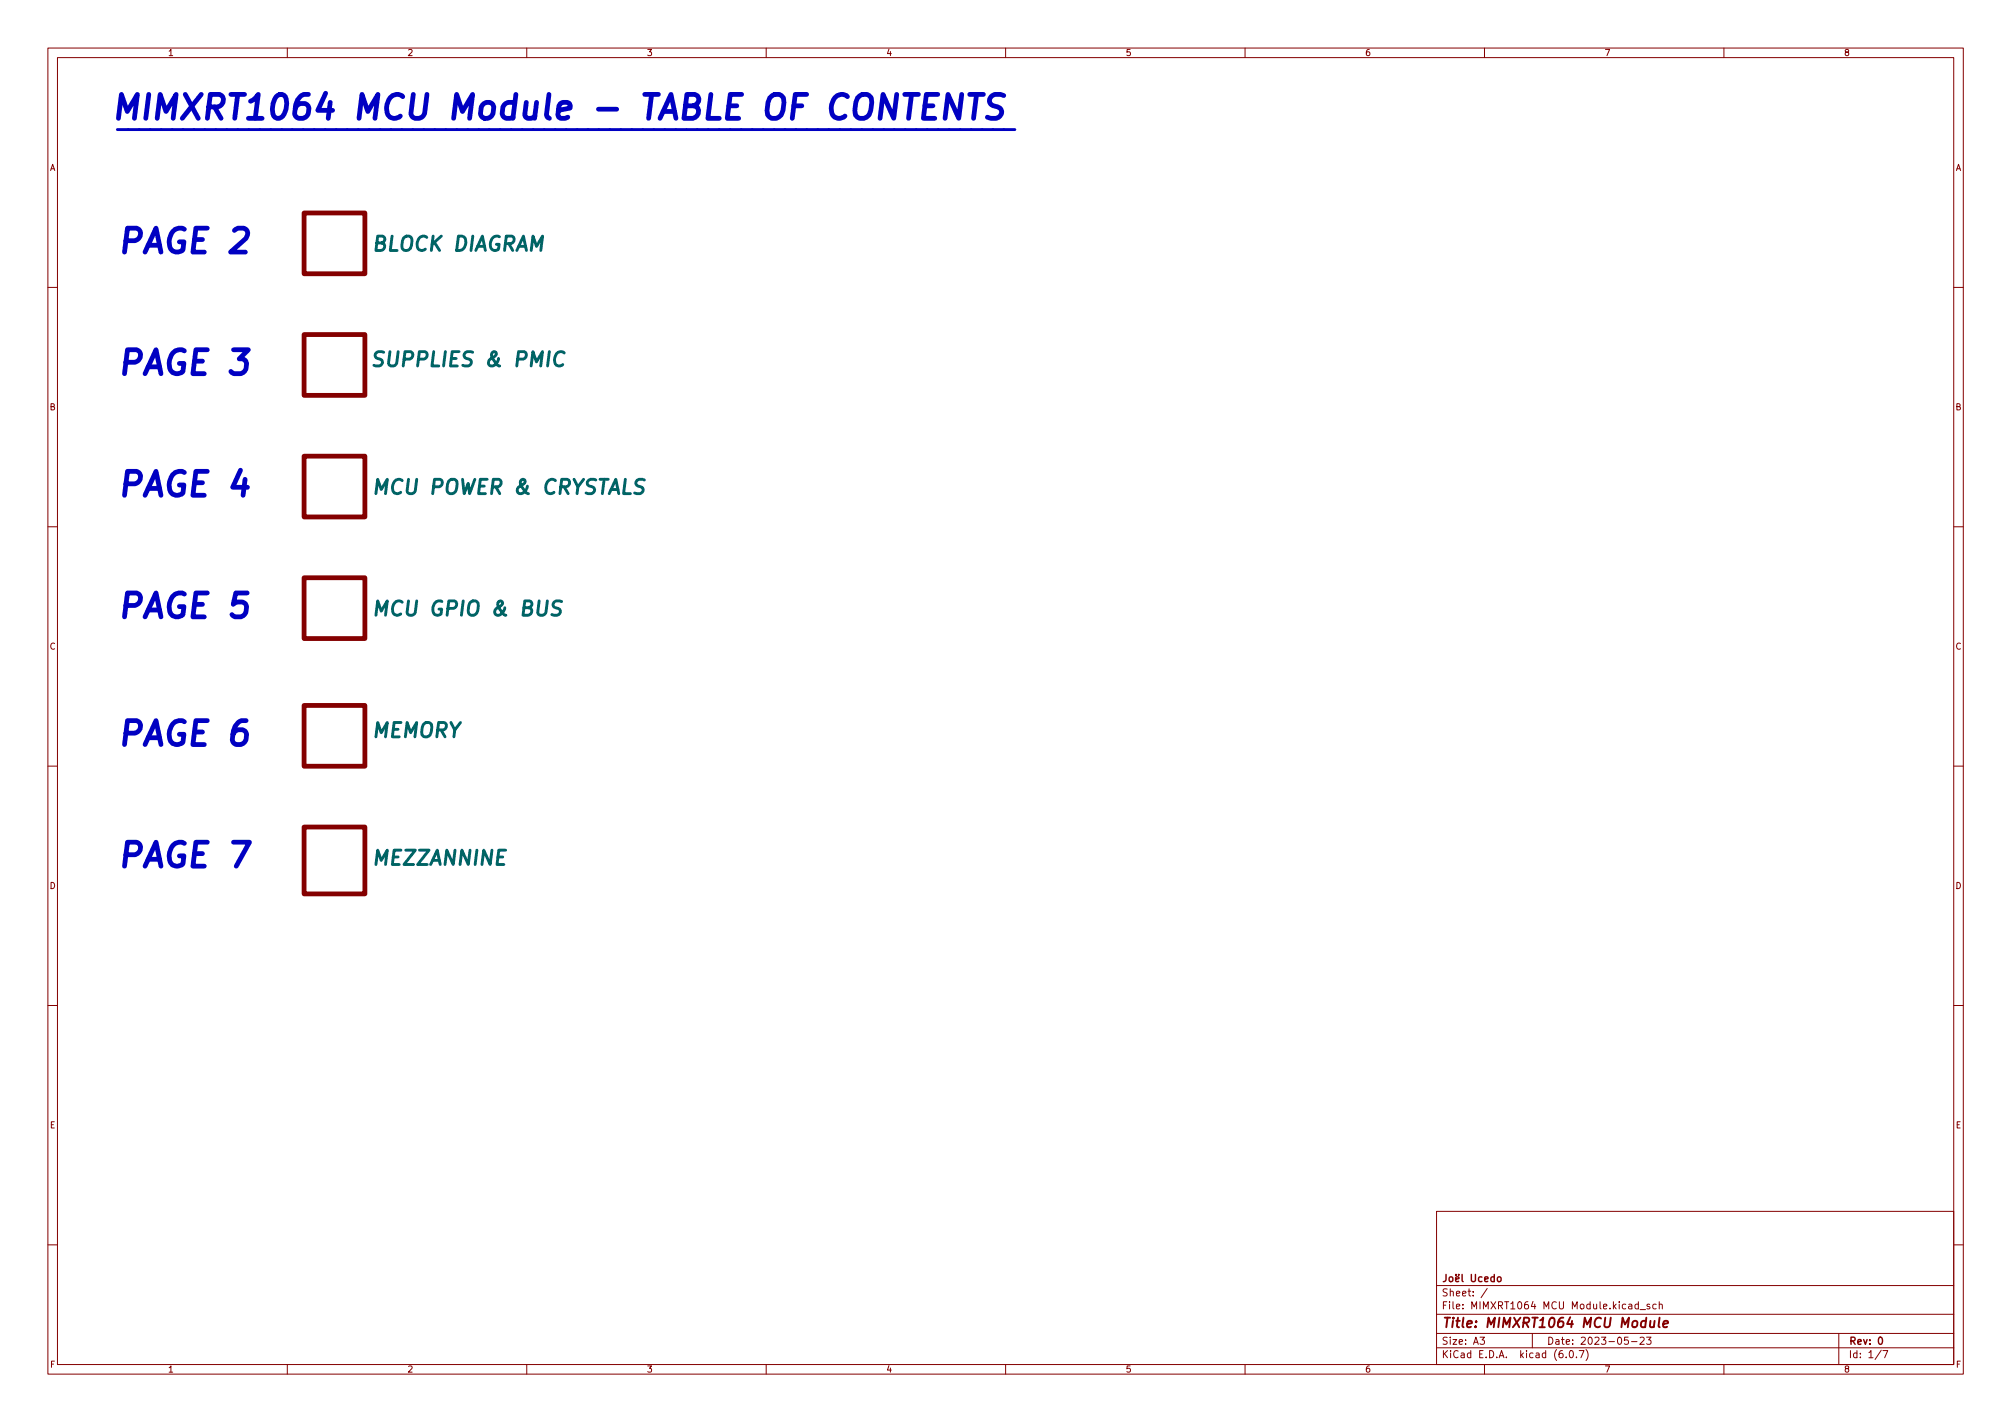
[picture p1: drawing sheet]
<svg xmlns="http://www.w3.org/2000/svg" width="420mm" height="297mm" viewBox="0 0 420 297" stroke-linecap="round" stroke-linejoin="round" font-family="sans-serif">
<g fill="none" stroke="#840000" stroke-width=".21">
<path d="M10 10h400v277h-400zM12 12h396v273h-396zM60 10v2M110 10v2M160 10v2M210 10v2M260 10v2M310 10v2M360 10v2M10 60h2M408 60h2M10 110h2"/>
<path d="M408 110h2M10 160h2M408 160h2M10 210h2M408 210h2M300 253h108v32h-108zM10 260h2M300 278.5h108M300 274.5h108M300 268.5h108M309.1 279.3h.9l-.5 .6 .4 .1v.7l-.2 .1-.6-.1M310.6 269.1l-1.3 2"/>
<path d="M320 278.5v3M340 279.3h-.7l-.1 .7 .2-.1 .5 .1 .2 .2-.1 .5-.2 .1-.6-.1M342.1 272.5l-.4-.1-.3 .3 .2 .6h.5M342.1 271.9v1.5M342.5 279.5l.6-.2 .3 .4-1 1.1h1M342.5 273.6h1.1M343.8 279.3h1l-.5 .6 .4 .1v.7l-.2 .1-.7-.1M344.5 272.5l-.4-.1-.2 .2 .1 .2 .5 .2v.3h-.6M345.9 272.5l-.5-.1-.3 .3 .2 .6h.6M346.5 272.6l.2-.2 .4 .1v.9M346.5 271.9v1.5M384 278.5v6.5"/>
<path d="M408 260h2M60 285v2M110 285v2M160 285v2M210 285v2M260 285v2M300 281.5h108M310 285v2M327.1 283.5v.1M327.9 282.2l.2-.1a.8 .8 0 0 1 .5 .8 .8 .8 0 0 1-.5 .7 1 1 0 0 1-.2-1.4zM329.2 283.5v.1M329.8 282.1h1l-.7 1.5"/>
<path d="M331.2 281.9a1.72 1.72 0 0 1 0 2.3M340.7 280.2h1.2M360 285v2M392.9 282l-1.3 2M393.2 282.1h1l-.6 1.5"/>
</g>
<g fill="none" stroke="#840000" stroke-width=".3">
<path d="M302 266.2v1.1a.48 .48 0 0 1-.6 .4M302.8 266.8l.3-.1 .3 .3v.4l-.3 .3-.3-.1-.2-.2zM304 267.2l.7-.1-.1-.3-.4-.1-.2 .2v.7h.6M304 266.2v.2M304.6 266.2v.2M305.3 266.2v1.3l.2 .2M307.3 266.2v1.2l.2 .3h.3l.3-.3v-1.2M309.5 266.8l-.5-.1-.2 .3 .1 .6h.6M310 267.2l.8-.1-.1-.3-.4-.1-.3 .2 .1 .7h.6M312 266.8l-.4-.1-.3 .3 .2 .6h.5M312 266.2v1.5M312.8 266.8l.4-.1 .3 .3v.4l-.3 .3-.4-.1-.1-.2z"/>
<path d="M392.4 279.5l.2-.2a.8 .8 0 0 1 .5 .8 .8 .8 0 0 1-.5 .7l-.2-.1-.1-.5z"/>
</g>
<path d="M344.7 275.9l-.1 1.2 .5 .1 .3-.1M345.5 275.9l-.1 1.3M346.6 275.2l-.3 1.8 .3 .2M347.3 276.6l1-.2v-.4l-.6-.1-.3 .3v.9h.7" fill="none" stroke="#840000" stroke-width=".4"/>
<g fill="#fff" stroke="#fff" stroke-width=".21">
<path d="M63.5 69.9h12.7v12.7h-12.7z"/>
<path d="M63.5 44.5h12.7v12.7h-12.7z"/>
<path d="M63.5 120.7h12.7v12.7h-12.7z"/>
<path d="M63.5 95.3h12.7v12.7h-12.7z"/>
<path d="M63.5 147.4h12.7v12.7h-12.7z"/>
<path d="M63.5 172.8h12.7v13.9h-12.7z"/>
</g>
<path d="M63.5 44.5h12.7v12.7h-12.7zM63.5 69.9h12.7v12.7h-12.7zM63.5 95.3h12.7v12.7h-12.7zM63.5 120.7h12.7v12.7h-12.7zM63.5 147.4h12.7v12.7h-12.7zM63.5 172.8h12.7v13.9h-12.7z" fill="none" stroke="#840000" stroke-width="1"/>
<path d="M80.1 73.6a1.27 1.27 0 0 0-1.6 .1 .67 .67 0 0 0 .3 1.2l.6 .1a.73 .73 0 0 1 .5 .8 .73 .73 0 0 1-.7 .6l-1.1-.1M78.5 128.5l.4-3 .7 2.2 1.3-2.2-.4 3M117.3 125.7a1.27 1.27 0 0 0-1.6 .1 .67 .67 0 0 0 .3 1.1l.5 .2a.73 .73 0 0 1 .5 .8 .73 .73 0 0 1-.6 .6l-1.2-.1" fill="none" stroke="#006464" stroke-width=".6"/>
<path d="M195.8 19.7h-2.3l-.7 5h2.4M200.8 19.7l-.6 5-2.2-5-.7 5M202.5 19.7h2.9M203.9 19.7l-.6 5M209.6 20a2.12 2.12 0 0 0-2.6 .2 1.11 1.11 0 0 0 .4 1.9l1 .2a1.22 1.22 0 0 1 .8 1.4 1.22 1.22 0 0 1-1.1 1h-1.2l-.7-.2M193.2 22.1h1.6" fill="none" stroke="#0000c2" stroke-width="1"/>
<g font-size="7" fill="#0000c2">
<text x="22.9" y="25">MIMXRT1064 MCU Module - TABLE OF CONTENTS</text>
<text x="24.1" y="52.9">PAGE 2</text>
<text x="24.1" y="78.3">PAGE 3</text>
<text x="24.1" y="103.7">PAGE 4</text>
<text x="24.1" y="129.1">PAGE 5</text>
<text x="24.1" y="155.8">PAGE 6</text>
<text x="24.1" y="181.2">PAGE 7</text>
</g>
<text font-size="4.2" fill="#0000c2" x="24.1" y="26.9">__________________________________________________________________________________</text>
<g font-size="4.2" fill="#006464">
<text x="78" y="52.5">BLOCK DIAGRAM</text>
<text x="79.8" y="76.6">SUPPLIES &amp; PMIC</text>
<text x="79.4" y="103.3">MCU POWER &amp; CRYSTALS</text>
<text x="80.3" y="128.7">MCU GPIO &amp; BUS</text>
<text x="78.4" y="154.1">MEMORY</text>
<text x="78.4" y="180.7">MEZZANNINE</text>
</g>
<text font-size="2.8" fill="#840000" x="301" y="277.3">Title: MIMXRT1064 MCU Module</text>
<g font-size="2.1" fill="#840000">
<text x="301" y="273.5">File: MIMXRT1064 MCU Module.kicad_sch</text>
<text x="301" y="270.8">Sheet: /</text>
<text x="301" y="280.9">Size: A3</text>
<text x="323" y="280.9">Date: 2023-05-23</text>
<text x="386" y="280.9">Rev: 0</text>
<text x="301" y="283.7">KiCad E.D.A. kicad (6.0.7)</text>
<text x="386" y="283.7">Id: 1/7</text>
</g>
<g font-size="1.8" fill="#840000">
<text x="35" y="11.7">1</text>
<text x="85" y="11.7">2</text>
<text x="135" y="11.7">3</text>
<text x="185" y="11.7">4</text>
<text x="235" y="11.7">5</text>
<text x="285" y="11.7">6</text>
<text x="335" y="11.7">7</text>
<text x="385" y="11.7">8</text>
<text x="10.3" y="35.7">A</text>
<text x="408.3" y="35.7">A</text>
<text x="10.3" y="85.7">B</text>
<text x="408.3" y="85.7">B</text>
<text x="10.3" y="135.7">C</text>
<text x="408.3" y="135.7">C</text>
<text x="10.3" y="185.7">D</text>
<text x="408.3" y="185.7">D</text>
<text x="10.4" y="235.7">E</text>
<text x="408.4" y="235.7">E</text>
<text x="10.4" y="285.7">F</text>
<text x="35" y="286.7">1</text>
<text x="85" y="286.7">2</text>
<text x="135" y="286.7">3</text>
<text x="185" y="286.7">4</text>
<text x="235" y="286.7">5</text>
<text x="285" y="286.7">6</text>
<text x="335" y="286.7">7</text>
<text x="385" y="286.7">8</text>
<text x="408.4" y="285.7">F</text>
</g>
</svg>
